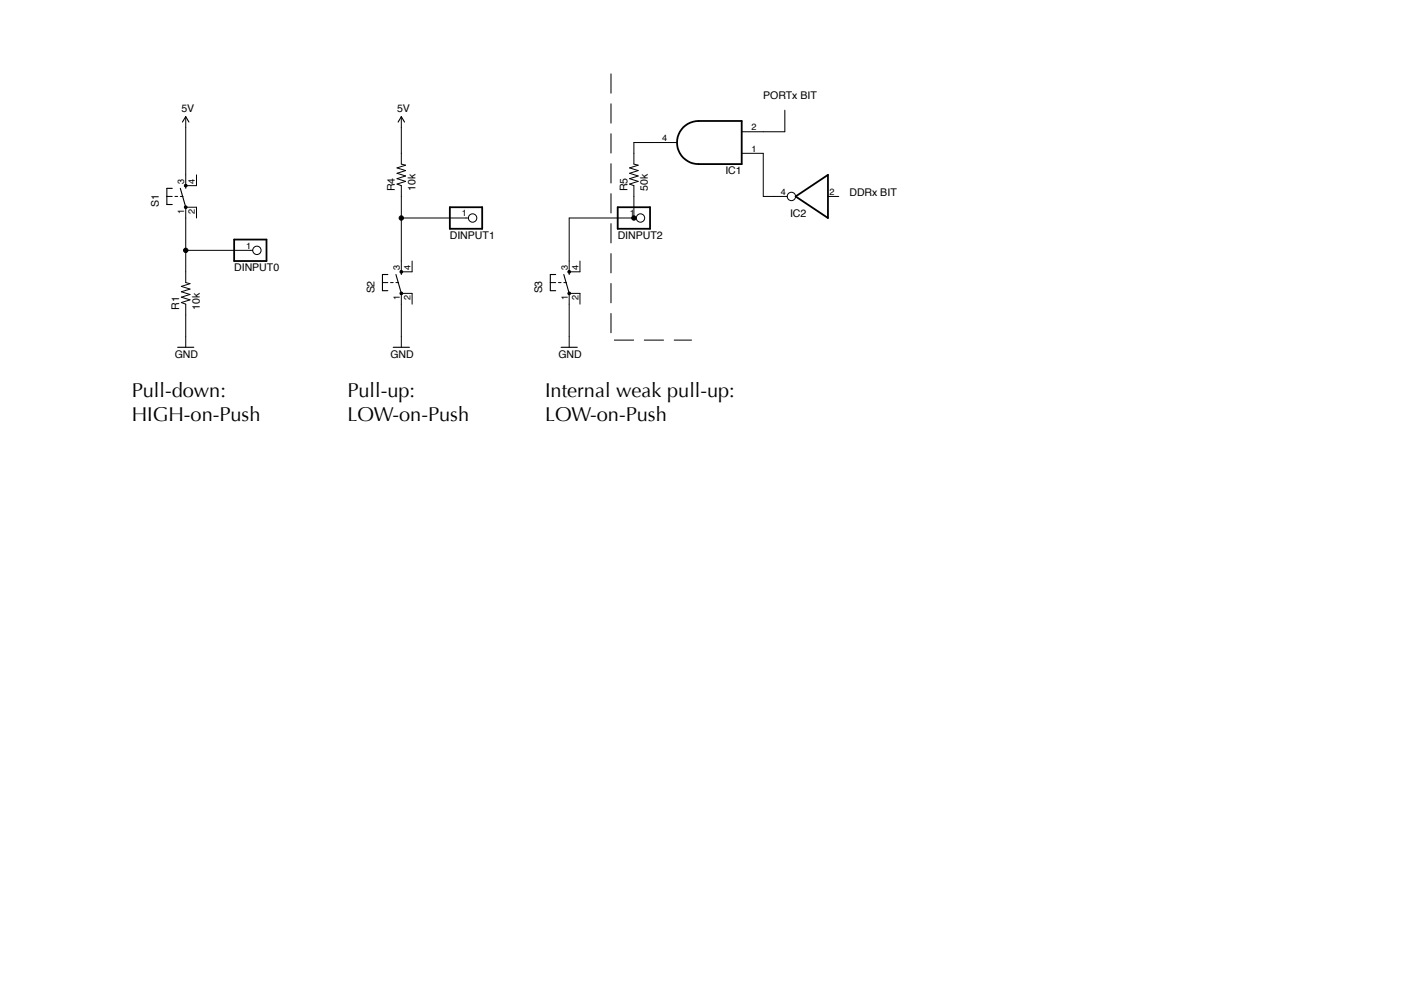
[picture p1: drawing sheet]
<svg xmlns="http://www.w3.org/2000/svg" width="297mm" height="210mm" viewBox="0 0 297 210" stroke-linecap="round" stroke-linejoin="round" font-family="sans-serif">
<path d="M39.4 37.1v2.3zM39.4 24.7v2.3zM41.7 37.1v2.3zM39.4 39.4h2.3zM35.4 41.6h1.1zM37.1 41.6h.6zM38.2 41.6h.6zM39.4 43.9v2.3zM41.7 43.9v2.3zM39.4 43.9h2.3zM39.4 71.3v2.3z" fill="#000" stroke="#000" stroke-width=".21"/>
<path d="M35.4 39.9h1.1zM35.4 39.9v1.7zM39.4 39.4v.5zM39.4 24.7l-.7 1.2zM39.4 24.7l.7 1.2zM35.4 43.4h1.1zM35.4 41.6v1.8zM38.2 39.9l1.2 4zM37.7 73.6h3.4z" fill="#000" stroke="#000" stroke-width=".23"/>
<g fill="#000">
<circle cx="39.4" cy="39.4" r=".3"/>
<circle cx="39.4" cy="43.9" r=".3"/>
</g>
<g fill="none" stroke="#000" stroke-width=".21">
<circle cx="39.4" cy="39.4" r=".3"/>
<circle cx="39.4" cy="53.1" r=".47"/>
<circle cx="39.4" cy="43.9" r=".3"/>
<circle cx="54.5" cy="53.1" r=".89"/>
<circle cx="85.1" cy="46.2" r=".47"/>
<circle cx="85.1" cy="57.6" r=".3"/>
<circle cx="100.2" cy="46.2" r=".89"/>
<circle cx="120.7" cy="57.6" r=".3"/>
<circle cx="134.4" cy="46.2" r=".47"/>
<circle cx="135.8" cy="46.2" r=".89"/>
<circle cx="167.8" cy="41.7" r=".89"/>
<circle cx="85.1" cy="62.2" r=".3"/>
<circle cx="120.7" cy="62.2" r=".3"/>
</g>
<g fill="#000" stroke="#000" stroke-width=".21">
<path d="M39.4 27v10.1zM84.2 39l1.8-.5zM84.2 37.9l1.8-.6zM84.2 36.7l1.8-.5zM84.2 35.6l1.8-.6zM85.1 24.7v2.3zM85.1 32.5v2.3zM84.2 39l.9 .4zM85.1 27v5.5zM84.2 37.9l1.8 .6zM84.2 36.7l1.8 .6zM84.2 35.6l1.8 .6z"/>
<path d="M85.1 34.8l.9 .2zM133.5 39l1.8-.5zM133.5 37.9l1.8-.6zM133.5 36.7l1.8-.5zM133.5 35.6l1.8-.6zM134.4 32.5v2.3zM133.5 39l.9 .4zM134.4 30.2v2.3zM134.4 30.2h4.6zM133.5 37.9l1.8 .6zM133.5 36.7l1.8 .6zM133.5 35.6l1.8 .6z"/>
<path d="M134.4 34.8l.9 .2zM139 30.2h4.5zM157.3 32.5h4.5zM157.3 27.9h4.5zM161.8 27.9h4.6zM161.8 32.5v9.2zM166.4 23.4v4.5zM39.4 57.6v2.3zM39.4 53.1h13.7zM39.4 46.2v6.9zM39.4 53.1v4.5zM53.1 53.1h.5z"/>
<path d="M81.1 59.9h1.1zM82.8 59.9h.6zM83.9 59.9h.6zM85.1 55.3v2.3zM85.1 39.4v2.3zM85.1 41.7v4.5zM85.1 46.2h13.7zM85.1 46.2v9.1zM87.4 55.3v2.3zM85.1 57.6h2.3zM98.8 46.2h.5zM116.7 59.9h1.1z"/>
<path d="M118.4 59.9h.6zM119.5 59.9h.6zM120.7 55.3v2.3zM120.7 46.2h13.7zM120.7 46.2v9.1zM123 55.3v2.3zM120.7 57.6h2.3zM134.4 46.2h.5zM134.4 39.4v2.3zM134.4 43.9v2.3zM134.4 41.7v2.2zM161.8 41.7h2.3z"/>
<path d="M164.1 41.7h2.8zM175.5 41.7h2.3zM38.4 64.1l1.9-.5zM38.4 63l1.9-.6zM38.4 61.9l1.9-.6zM38.4 60.7l1.9-.6zM39.4 64.5v2.3zM38.4 64.1l1 .4zM39.4 66.8v4.5zM38.4 63l1.9 .6zM38.4 61.9l1.9 .5zM38.4 60.7l1.9 .6z"/>
<path d="M39.4 59.9l.9 .2zM85.1 62.2v2.3zM85.1 71.3v2.3zM85.1 64.5v6.8zM87.4 62.2v2.3zM85.1 62.2h2.3zM120.7 62.2v2.3zM120.7 71.3v2.3zM120.7 64.5v6.8zM123 62.2v2.3zM120.7 62.2h2.3z"/>
</g>
<g fill="#000" stroke="#000" stroke-width=".38">
<path d="M148.1 34.8h9.2zM157.3 25.6v9.2zM148.1 25.6h9.2zM175.5 37.1v9.1zM49.6 50.8h6.9zM49.6 50.8v4.5zM56.5 50.8v4.5zM49.6 55.3h6.9zM95.4 43.9h6.8zM95.4 43.9v4.6zM102.2 43.9v4.6zM95.4 48.5h6.8z"/>
<path d="M131 43.9h6.8zM131 43.9v4.6zM137.8 43.9v4.6zM131 48.5h6.8zM168.7 41.7l6.8-4.6zM168.7 41.7l6.8 4.5z"/>
</g>
<g fill="#000">
<circle cx="39.4" cy="53.1" r=".47"/>
<circle cx="85.1" cy="46.2" r=".47"/>
<circle cx="85.1" cy="57.6" r=".3"/>
<circle cx="120.7" cy="57.6" r=".3"/>
<circle cx="134.4" cy="46.2" r=".47"/>
<circle cx="85.1" cy="62.2" r=".3"/>
<circle cx="120.7" cy="62.2" r=".3"/>
</g>
<g fill="#000" stroke="#000" stroke-width=".23">
<path d="M85.1 24.7l-.7 1.2zM85.1 24.7l.7 1.2zM81.1 58.2h1.1zM81.1 58.2v1.7zM81.1 59.9v1.7zM85.1 57.6v.6zM116.7 58.2h1.1zM116.7 58.2v1.7zM116.7 59.9v1.7zM120.7 57.6v.6zM81.1 61.6h1.1zM83.4 73.6h3.4z"/>
<path d="M83.9 58.2l1.2 4zM116.7 61.6h1.1zM119 73.6h3.4zM119.5 58.2l1.2 4z"/>
</g>
<path d="M148.1 25.6a4.6 4.6 0 0 0-4.6 4.6 4.6 4.6 0 0 0 4.6 4.6" fill="none" stroke="#000" stroke-width=".38"/>
<path d="M129.5 15.6v56.5h17.2" fill="none" stroke="#000" stroke-width=".21" stroke-dasharray="4.2 2.1" stroke-linecap="butt"/>
<g font-size="4.2">
<text x="27.9" y="84.2">Pull-down:</text>
<text x="27.9" y="89.3">HIGH-on-Push</text>
<text x="73.7" y="84.2">Pull-up:</text>
<text x="73.7" y="89.3">LOW-on-Push</text>
<text x="115.6" y="84.2">Internal weak pull-up:</text>
<text x="115.6" y="89.3">LOW-on-Push</text>
</g>
<g font-size="2.2">
<text x="38.5" y="23.8">5V</text>
<text x="84.2" y="23.8">5V</text>
<text x="161.8" y="21.1">PORTx BIT</text>
<text x="83.7" y="40.5" transform="rotate(-90 83.7 40.5)">R4</text>
<text x="88.1" y="40.5" transform="rotate(-90 88.1 40.5)">10k</text>
<text x="133.1" y="40.5" transform="rotate(-90 133.1 40.5)">R5</text>
<text x="137.4" y="40.5" transform="rotate(-90 137.4 40.5)">50k</text>
<text x="153.8" y="37">IC1</text>
<text x="180.1" y="41.6">DDRx BIT</text>
<text x="33.7" y="43.9" transform="rotate(-90 33.7 43.9)">S1</text>
<text x="167.5" y="46.1">IC2</text>
<text x="95.4" y="50.7">DINPUT1</text>
<text x="131" y="50.7">DINPUT2</text>
<text x="49.7" y="57.5">DINPUT0</text>
<text x="38" y="65.6" transform="rotate(-90 38 65.6)">R1</text>
<text x="42.3" y="65.6" transform="rotate(-90 42.3 65.6)">10k</text>
<text x="79.4" y="62.2" transform="rotate(-90 79.4 62.2)">S2</text>
<text x="115" y="62.2" transform="rotate(-90 115 62.2)">S3</text>
<text x="37.1" y="75.9">GND</text>
<text x="82.8" y="75.9">GND</text>
<text x="118.4" y="75.9">GND</text>
</g>
<g font-size="1.9">
<text x="140.4" y="29.9">4</text>
<text x="159.4" y="27.6">2</text>
<text x="159.4" y="32.2">1</text>
<text x="39" y="39" transform="rotate(-90 39 39)">3</text>
<text x="41.3" y="39" transform="rotate(-90 41.3 39)">4</text>
<text x="165.5" y="41.3">4</text>
<text x="175.9" y="41.3">2</text>
<text x="39" y="45.3" transform="rotate(-90 39 45.3)">1</text>
<text x="41.3" y="45.3" transform="rotate(-90 41.3 45.3)">2</text>
<text x="97.9" y="45.9">1</text>
<text x="133.5" y="45.9">1</text>
<text x="52.2" y="52.7">1</text>
<text x="84.8" y="57.3" transform="rotate(-90 84.8 57.3)">3</text>
<text x="87.1" y="57.3" transform="rotate(-90 87.1 57.3)">4</text>
<text x="120.4" y="57.3" transform="rotate(-90 120.4 57.3)">3</text>
<text x="122.7" y="57.3" transform="rotate(-90 122.7 57.3)">4</text>
<text x="84.8" y="63.6" transform="rotate(-90 84.8 63.6)">1</text>
<text x="87.1" y="63.6" transform="rotate(-90 87.1 63.6)">2</text>
<text x="120.4" y="63.6" transform="rotate(-90 120.4 63.6)">1</text>
<text x="122.7" y="63.6" transform="rotate(-90 122.7 63.6)">2</text>
</g>
</svg>
